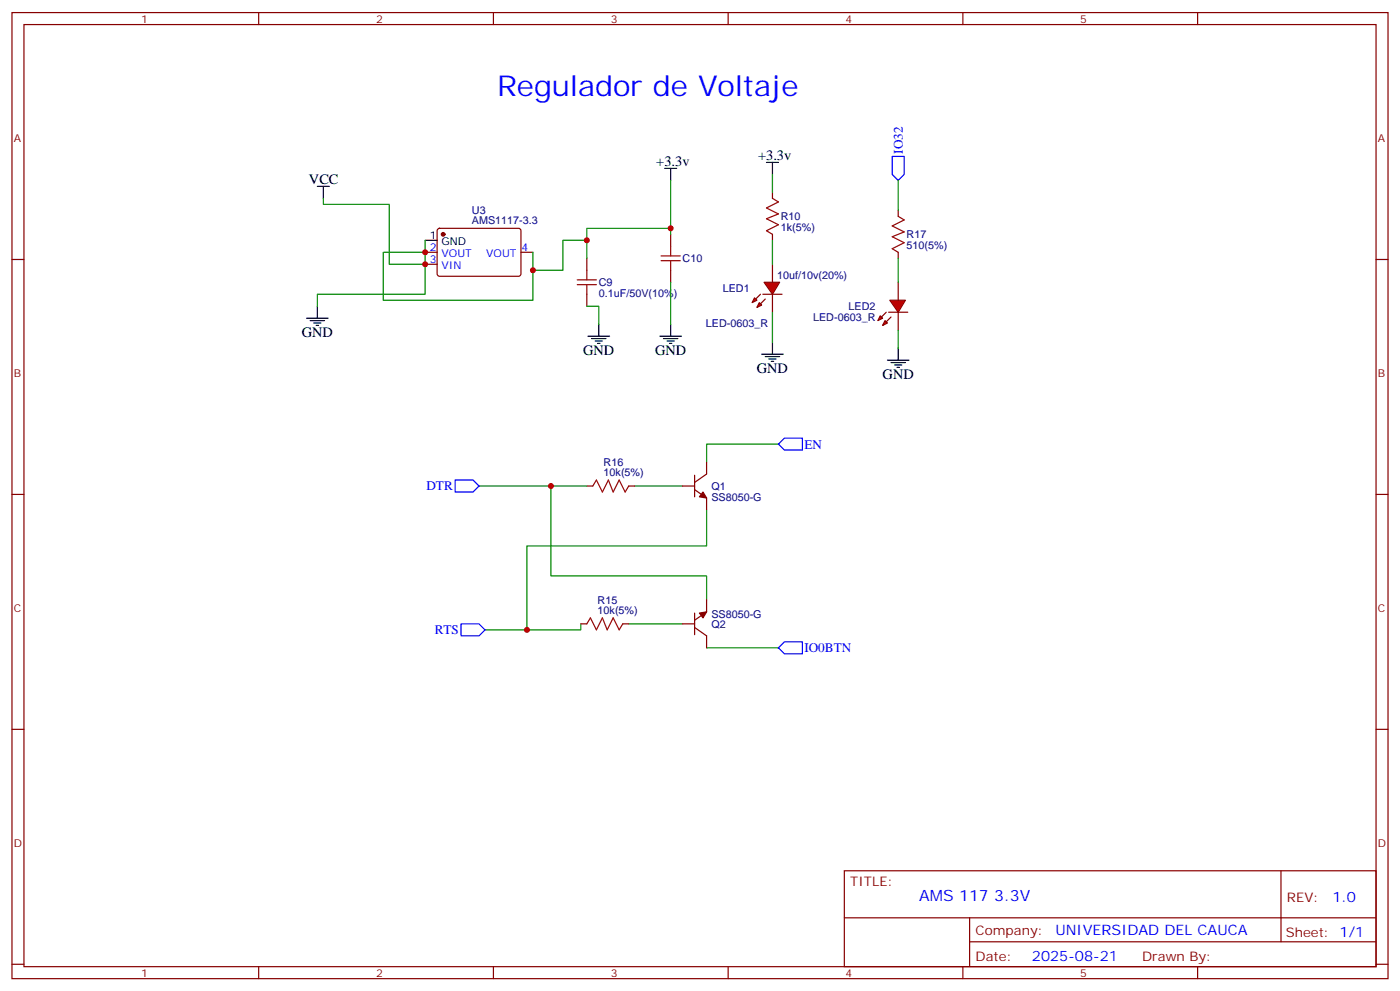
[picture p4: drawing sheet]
<svg xmlns="http://www.w3.org/2000/svg" width="412mm" height="292mm" viewBox="0 0 412 292" stroke-linecap="round" stroke-linejoin="round" font-family="sans-serif">
<g fill="none" stroke="#870000" stroke-width=".35">
<path d="M3.5 3.7h405.4v284.3h-405.4zM7.1 7.2h398.2v277.3h-398.2zM76.2 3.7v3.5M145.3 3.7v3.5M214.5 3.7v3.5M283.6 3.7v3.5M352.8 3.7v3.5M227.5 56.6v1.8M3.5 76.4h3.6M172.9 76v3.6M197.6 69v3.5M197.6 79.6v3.5"/>
<path d="M227.5 69v1.7M405.3 76.4h3.6M172.9 86.6v3.5M3.5 145.5h3.6M405.3 145.5h3.6M3.5 214.7h3.6M405.3 214.7h3.6M248.7 256.3h156.6v28.2h-156.6zM377.3 256.3v20.9M248.7 270.1h156.5M285.6 277.2h119.6M285.6 270.1v14.2"/>
<path d="M3.5 283.8h3.6M76.2 284.5v3.5M145.3 284.5v3.5M214.5 284.5v3.5M283.6 284.5v3.5M352.8 284.5v3.5M405.3 283.8h3.6"/>
</g>
<g fill="none" stroke="#000" stroke-width=".35">
<path d="M93.5 54.9h3.5M95.2 54.9v3.5M195.8 49.6h3.5M197.6 49.6v3.5M225.8 47.8h3.5M227.5 47.8v3.5M90.3 93.7h6.4M91.4 94.4h4.2M92.4 95.1h2.1M93.1 95.8h.7M93.5 90.1v3.6M173.2 99h6.4"/>
<path d="M174.3 99.7h4.2M176.4 95.4v3.6M194.4 99h6.3M195.4 99.7h4.3M197.6 95.4v3.6M175.3 100.4h2.1M176 101.1h.7M196.5 100.4h2.1M197.2 101.1h.7"/>
</g>
<path d="M227.5 58.4l1.8 1-3.5 1.8 3.5 1.8-3.5 1.4 3.5 1.7-3.5 1.8 1.7 1.1M172.9 79.6v2.8M194.7 75.3h5.7M194.7 76.7h5.7M197.6 72.5v2.8M197.6 76.7v2.9M170 82.4h5.7M170 83.8h5.7M172.9 83.8v2.8" fill="none" stroke="#a10000" stroke-width=".35"/>
<path d="M197.6 53.1v14.1M227.5 51.3v5.3M197.6 69v-1.8h-24.7v8.8M172.9 90.1h3.5v5.3M197.6 83.1v12.3" fill="none" stroke="#008700" stroke-width=".35"/>
<g fill="#f00" stroke="#870000" stroke-width=".35">
<path d="M225.1 83.1h4.6l-2.2 3.5z"/>
<path d="M224.7 86.6h5.7z"/>
</g>
<g fill="#870000" stroke="#870000" stroke-width=".35">
<path d="M224 86.6l-1.4 1.4z"/>
<path d="M225.4 88l-1.4 1.4z"/>
</g>
<g fill="#f00" stroke="#870000" stroke-width=".35">
<path d="M222.2 87.7l.8 .7-1.5 .7z"/>
<path d="M223.7 89.1l.7 .7-1.4 .7z"/>
</g>
<path d="M227.5 77.8v5.3M264.6 61.9v1.8M264.6 74.3v1.7M227.5 86.6v5.3" fill="none" stroke="#870000" stroke-width=".35"/>
<path d="M224.4 104.2h6.3M225.4 105h4.3M226.5 105.7h2.1M227.2 106.4h.7M227.5 100.7v3.5M261.4 106h6.4M262.5 106.7h4.2M263.5 107.4h2.1M264.2 108.1h.7M264.6 102.5v3.5" fill="none" stroke="#000" stroke-width=".35"/>
<path d="M264.6 53.1v8.8M227.5 70.7v7.1M227.5 91.9v8.8" fill="none" stroke="#008700" stroke-width=".35"/>
<path d="M262.8 46h3.5v5.3l-1.7 1.8-1.8-1.8z" fill="none" stroke="#00f" stroke-width=".35"/>
<path d="M264.6 63.7l1.7 1-3.5 1.8 3.5 1.8-3.5 1.4 3.5 1.7-3.5 1.8 1.8 1.1" fill="none" stroke="#a10000" stroke-width=".35"/>
<g fill="#f00" stroke="#870000" stroke-width=".35">
<path d="M262.1 88.4h4.6l-2.1 3.5z"/>
<path d="M261.8 91.9h5.6z"/>
</g>
<g fill="#870000" stroke="#870000" stroke-width=".35">
<path d="M261.1 91.9l-1.5 1.4z"/>
<path d="M262.5 93.3l-1.4 1.4z"/>
</g>
<g fill="#f00" stroke="#870000" stroke-width=".35">
<path d="M259.3 93l.7 .7-1.4 .7z"/>
<path d="M260.7 94.4l.7 .7-1.4 .7z"/>
</g>
<g fill="none" stroke="#870000" stroke-width=".35">
<path d="M125.2 74.3h3.6M125.2 77.8h3.6M129 67.4l.5-.2 23.5 .1 .5 .6-.1 13-.6 .4-23.6-.1-.4-.6v-12.7zM153.5 74.3h3.5M264.6 83.1v5.3M264.6 91.9v5.3M204.6 139.9v6.3M208.1 136v3.5l-3.5 2.5M172.9 143.1h1.7M185.2 143.1h1.8M201.1 143.1h3.5M204.6 144.1l3.5 2.5v3.5"/>
<path d="M208.1 176.6v3.5l-3.5 2.5M171.1 183.6h1.8M183.4 183.6h1.8M201.1 183.6h3.5M204.6 184.7l3.5 2.4v3.6M204.6 180.4v6.4"/>
</g>
<g fill="none" stroke="#008700" stroke-width=".35">
<path d="M95.2 58.4v1.7h19.5v17.7h10.5M125.2 74.3h-12.3v14.1h44.1v-14.1M125.2 70.7v15.9h-31.7v3.5M172.9 70.7h-7.1v8.9h-8.8M264.6 76v7.1M264.6 97.2v5.3M229.3 130.7h-21.2v5.3M141.1 143.1h21.2v26.4h45.8v7.1M162.3 143.1h10.6M187 143.1h14.1M208.1 150.1v10.6h-52.9v24.7M171.1 183.6v1.8h-28.2"/>
<path d="M185.2 183.6h15.9M208.1 190.7h21.2"/>
</g>
<path d="M229.3 130.7l1.8-1.8h5.3v3.6h-5.3zM134.1 141.3h5.2l1.8 1.8-1.8 1.7h-5.2zM135.8 183.6h5.3l1.8 1.8-1.8 1.7h-5.3zM229.3 190.7l1.8-1.8h5.3v3.5h-5.3z" fill="none" stroke="#00f" stroke-width=".35"/>
<path d="M174.6 143.1l1.1-1.8 1.7 3.5 1.8-3.5 1.4 3.5 1.8-3.5 1.7 3.5 1.1-1.7M172.9 183.6l1-1.7 1.8 3.5 1.7-3.5 1.5 3.5 1.7-3.5 1.8 3.5 1-1.8" fill="none" stroke="#a10000" stroke-width=".35"/>
<g fill="#870000" stroke="#870000" stroke-width=".35">
<path d="M206 180.4l2.1-.3-1 1.8z"/>
<path d="M207.1 144.8l1 1.8-2.1-.4z"/>
<circle cx="130.5" cy="69" r=".53"/>
</g>
<path d="M125.2 70.7h3.6" fill="none" stroke="#000" stroke-width=".35"/>
<g fill="#c00">
<circle cx="197.6" cy="67.2" r=".88"/>
<circle cx="155.2" cy="185.4" r=".88"/>
<circle cx="162.3" cy="143.1" r=".88"/>
<circle cx="125.2" cy="74.3" r=".88"/>
<circle cx="125.2" cy="77.8" r=".88"/>
<circle cx="172.9" cy="70.7" r=".88"/>
<circle cx="157" cy="79.6" r=".88"/>
</g>
<text font-size="8.5" fill="#00f" x="146.4" y="28.4">Regulador de Voltaje</text>
<g font-size="4.6" fill="#00f">
<text x="270.8" y="265.3">AM</text>
<text x="277.8" y="265.3">S 117 3.3V</text>
</g>
<g font-size="4.2">
<text x="223.3" y="47.1">+3.3v</text>
<text x="193.3" y="48.9">+3.3v</text>
<text x="91" y="54.2">VCC</text>
<text x="88.9" y="99.3">GND</text>
<text x="171.8" y="104.6">GND</text>
<text x="193" y="104.6">GND</text>
<text x="223" y="109.9">GND</text>
<text x="260" y="111.7">GND</text>
</g>
<g font-size="4.2" fill="#00f">
<text x="392.5" y="265.6">1.0</text>
<text x="310.9" y="275.1">UNIVERSIDAD DEL CAUCA</text>
<text x="304" y="282.9">2025-08-21</text>
</g>
<g font-size="3.9" fill="#00f">
<text x="266" y="45.2" transform="rotate(-90 266 45.2)">IO32</text>
<text x="237" y="132.1">EN</text>
<text x="125.6" y="144.3">DTR</text>
<text x="128.1" y="186.7">RTS</text>
<text x="237" y="192">IO0BTN</text>
</g>
<g font-size="3.9" fill="#800">
<text x="250.5" y="260.9">TITLE:</text>
<text x="379.1" y="265.6">REV:</text>
<text x="287.4" y="275.1">Company:</text>
<text x="378.7" y="275.7">Sheet: 1/1</text>
<text x="287.4" y="282.8">Date:</text>
<text x="336.4" y="282.8">Draw</text>
<text x="346.6" y="282.8">n By:</text>
</g>
<g font-size="3.2" fill="#800">
<text x="41.6" y="6.7">1</text>
<text x="110.8" y="6.7">2</text>
<text x="179.9" y="6.7">3</text>
<text x="249.1" y="6.7">4</text>
<text x="318.2" y="6.7">5</text>
<text x="4.1" y="41.8">A</text>
<text x="405.9" y="41.8">A</text>
<text x="4.1" y="110.9">B</text>
<text x="405.9" y="110.9">B</text>
<text x="4.1" y="180.1">C</text>
<text x="405.9" y="180.1">C</text>
<text x="4.1" y="249.2">D</text>
<text x="405.9" y="249.2">D</text>
<text x="41.6" y="287.5">1</text>
<text x="110.8" y="287.5">2</text>
<text x="179.9" y="287.5">3</text>
<text x="249.1" y="287.5">4</text>
<text x="318.2" y="287.5">5</text>
</g>
<g font-size="3.2" fill="#000080">
<text x="139" y="62.9">U3</text>
<text x="230" y="64.9">R10</text>
<text x="139" y="66.1">AMS1117-3.3</text>
<text x="230" y="68">1k(5%)</text>
<text x="267.1" y="70.1">R17</text>
<text x="201.1" y="77.2">C10</text>
<text x="267.1" y="73.3">510(5%)</text>
<text x="228.9" y="82.1">10uf/10v(20%)</text>
<text x="176.4" y="87.4">0.1uF/50V(10%)</text>
<text x="176.4" y="84.3">C9</text>
<text x="212.9" y="86">LED1</text>
<text x="239.5" y="94.4">LED-0603_R</text>
<text x="249.9" y="91.3">LED2</text>
<text x="207.9" y="96.2">LED-0603_R</text>
<text x="177.8" y="137.2">R16</text>
<text x="177.8" y="140.2">10k(5%)</text>
<text x="209.5" y="147.3">SS8050-G</text>
<text x="209.5" y="144.3">Q1</text>
<text x="176.1" y="177.7">R15</text>
<text x="176.1" y="180.8">10k(5%)</text>
<text x="209.5" y="181.8">SS8050-G</text>
<text x="209.5" y="184.9">Q2</text>
</g>
<g font-size="3.2">
<text x="126.6" y="70.4">1</text>
<text x="130.1" y="72.1">GND</text>
</g>
<g font-size="3.2" fill="#00f">
<text x="126.6" y="73.9">2</text>
<text x="126.6" y="77.4">3</text>
<text x="130.1" y="75.7">VOUT</text>
<text x="143.2" y="75.7">VOUT</text>
<text x="153.6" y="73.9">4</text>
<text x="130.1" y="79.2">VIN</text>
</g>
</svg>
